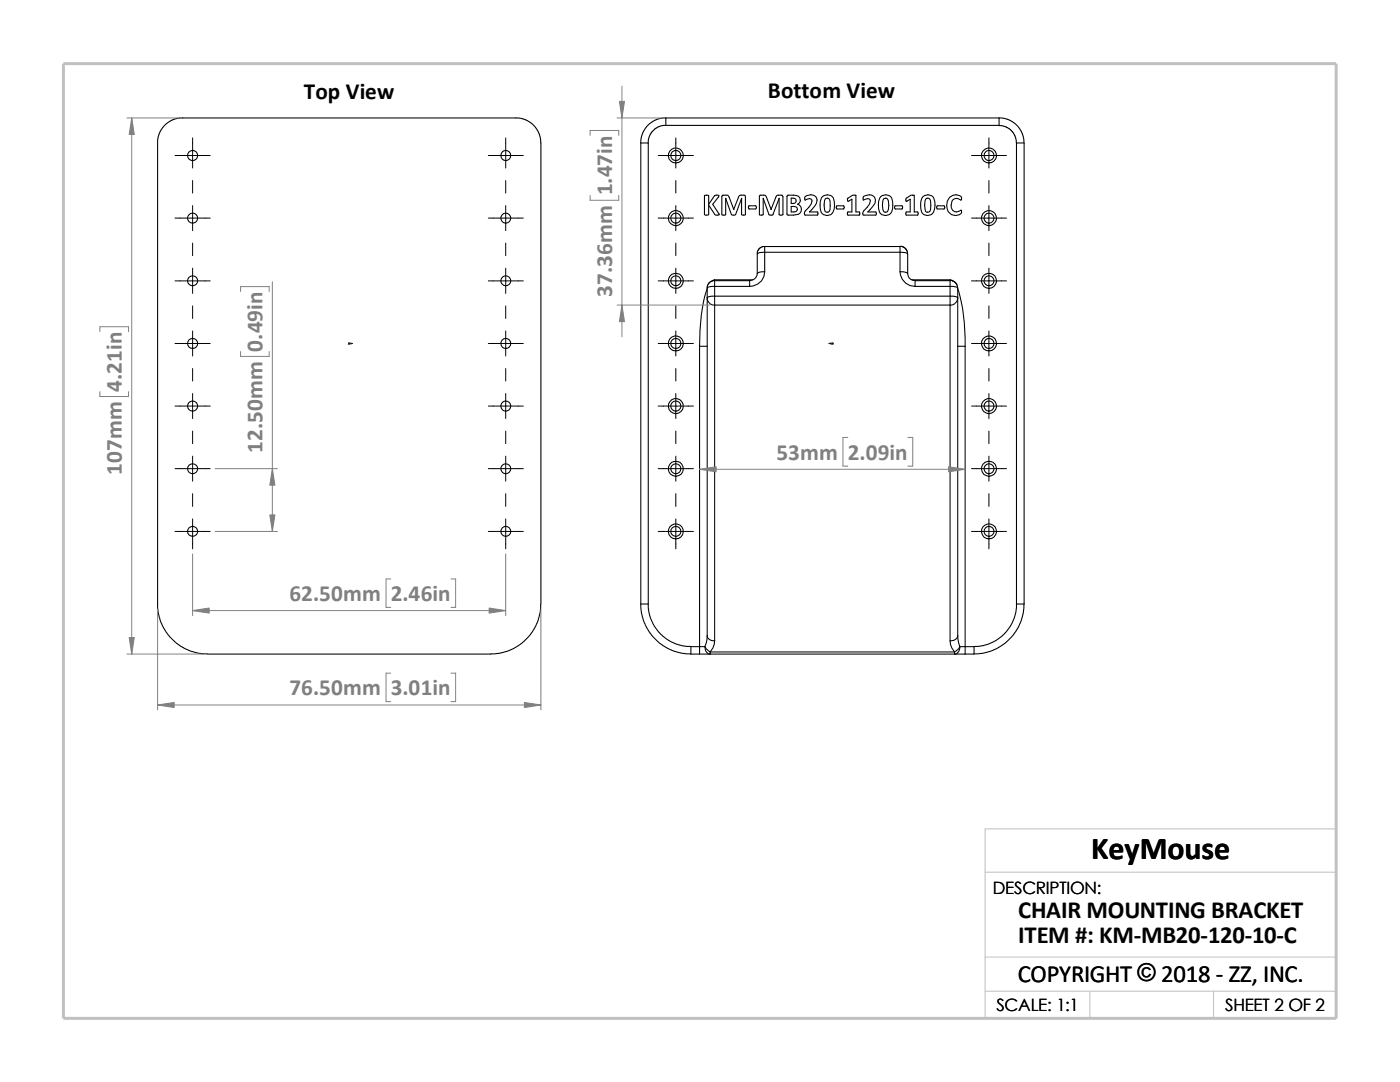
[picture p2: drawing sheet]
<svg xmlns="http://www.w3.org/2000/svg" width="279mm" height="216mm" viewBox="0 0 279 216" stroke-linecap="round" stroke-linejoin="round" font-family="sans-serif">
<path d="M196.6 174h70.1M196.6 191h70.1M196.6 197.8h70.1M217.5 197.8v5.4M242.2 197.8v5.4M26.8 203.2h239.9v-37.8h-70.1v37.8" fill="none" stroke="#c0c0c0" stroke-width=".2"/>
<path d="M12.7 12.7h254v190.5h-254z" fill="none" stroke="#c0c0c0" stroke-width=".59"/>
<g fill="none" stroke="#000" stroke-width=".21">
<path d="M31.5 28.5l.2-1.6 .9-1.7 1.5-1.1 1.7-.6h67.7l1.8 .6 1.4 1.1 1 1.7 .2 1.6v92M31.5 28.5v92.9l.4 2.3 .7 1.5 .9 1.5 1.4 1.4 1.8 1.2 1.6 .7 1.5 .4 1.6 .1M127.9 28.5v92M127.9 28.5h1.5M129.4 28.5v92M132.9 23.5l-.9 .1-1.1 .3-1.1 .7-.7 .6-1 1.7-.2 1.6M132.9 23.5h66.5M132.9 25h-.6l-.9 .3-1.1 .8-.8 1.3-.1 1.1M132.9 23.5v1.5M140.6 39l.6-.1 .2 .2v1.7l1.2-1.7 .2-.2 .7 .1-1.3 1.8 1.4 2a.67 .67 0 0 1-.9 0l-1.3-1.9v1.9a.57 .57 0 0 1-.8 0zM144.8 39.6v3.2h-.7v-3.8l1.1-.1 .2 .2 1 2.7M144.8 39.6l1.2 3.2 .2 .1 .6-.1 1.2-3.2"/>
<path d="M144.8 39.6h.1M148 39.6v3.2a.51 .51 0 0 0 .8 0v-3.6l-.2-.3h-.7a.49 .49 0 0 0-.5 .5l-1 2.4M148 39.6h.1M152.3 39.6v3.2l-.2 .1h-.5v-3.8l.1-.2h.9l.2 .2 1.1 2.7M152.3 39.6l1.2 3.2 .1 .1 .7-.1 1.2-3.2M152.3 39.6h.1M155.5 39.6v3.2a.54 .54 0 0 0 .8 0v-3.6l-.2-.3h-.7a.49 .49 0 0 0-.6 .5l-.9 2.4M155.5 39.6h.1M157.1 39l.2-.1a2.46 2.46 0 0 1 2.3 .6l.1 .8-.5 .5a1.07 1.07 0 0 1 .7 .9 1.07 1.07 0 0 1-.6 1.1l-.9 .1-1.3-.1zM157.9 39.5l.8 .1a.53 .53 0 0 1 .2 .6 .53 .53 0 0 1-.6 .4h-.4zM160.7 39.2a1.42 1.42 0 0 1 2.4 .7 3.8 3.8 0 0 1-1.6 2.4h1.7v.5v.1h-2.5l-.1-.6a4.9 4.9 0 0 0 1.5-2.2l-.2-.3-.4-.2-.8 .3zM164.1 39.2a1.39 1.39 0 0 1 1.5-.3 1.39 1.39 0 0 1 .9 1.3 2.62 2.62 0 0 1-.7 2.6 1.38 1.38 0 0 1-2.1-1.1 3.1 3.1 0 0 1 .4-2.5z"/>
<path d="M164.7 39.7l.4-.2 .4 .2a3.8 3.8 0 0 1 0 2.5l-.6 .1a2.2 2.2 0 0 1-.4-2.3zM169.2 39.6l1-.7h.6v3.4h.7v.6h-2.3v-.6h.8v-2.5l-.8 .4zM172.3 39.2a1.58 1.58 0 0 1 2.3 .3l.1 .4a3.8 3.8 0 0 1-1.5 2.4h1.6l.1 .5-.1 .1h-2.5l-.1-.3 .1-.3a5.3 5.3 0 0 0 1.4-2.2l-.2-.3-.3-.2-.9 .3zM175.8 39.2a1.39 1.39 0 0 1 1.5-.3 1.39 1.39 0 0 1 .8 1.3 2.62 2.62 0 0 1-.7 2.6 1.38 1.38 0 0 1-2.1-1.1 3.1 3.1 0 0 1 .5-2.5zM176.4 39.7l.3-.2 .4 .2a2.74 2.74 0 0 1-.1 2.6h-.5a2.2 2.2 0 0 1-.3-2.3zM180.8 39.6l.9-.6 .8-.1v3.4h.7v.6h-2.4v-.6h.9v-2.5l-.9 .4zM184.2 39.2a1.39 1.39 0 0 1 1.5-.3 1.39 1.39 0 0 1 .9 1.3 2.77 2.77 0 0 1-.8 2.6 1.33 1.33 0 0 1-2-1.1 3.1 3.1 0 0 1 .4-2.5zM184.8 39.7l.4-.2 .3 .2a3.8 3.8 0 0 1 0 2.5l-.6 .1a2.46 2.46 0 0 1-.1-2.6zM189.5 39.4a1.59 1.59 0 0 1 2.4 0v.5a1.47 1.47 0 0 0-1.9 .2 1.51 1.51 0 0 0 .5 2.1 1.5 1.5 0 0 0 1.3-.2l.1 .5a1.73 1.73 0 0 1-2 .3 1.73 1.73 0 0 1-1-1.8l.2-.9zM199.4 23.5v1.5h-66.5M199.4 23.5l.9 .1 1 .3 .8 .4 .9 .8 1 1.5 .3 1v.9M199.4 25.1l1.3 .2 1.1 .7 .7 1 .4 1.5"/>
<path d="M202.9 28.5v92M202.9 28.5h1.5v92M141.1 59.4a1.45 1.45 0 0 0 1.5 1.5M141.1 57.5v1.9M141.1 57.6a34.3 34.3 0 0 0-1.5 11.5M141.1 59.4v67.4M142.6 56l-.7 .1-.4 .4-.3 .5-.1 .5M142.6 56v1.2M142.6 59.1v1.8M142.6 59.1a1.71 1.71 0 0 0-1.5 .3M142.6 57.2a1.71 1.71 0 0 0-1.5 .3M142.6 56h7v1.2"/>
<path d="M142.6 55.8l-.6 .3M142.6 55.8v.2M142.6 55.8h7.6M142.6 59.1h47M142.6 57.1v2M142.6 57.1h7M146.4 41.8h.1M149.4 41.1h1.4a.38 .38 0 0 1 0 .6h-1.4zM151.1 54.6a1.43 1.43 0 0 1-1.5 1.4M151.1 50.7v3.9a1.71 1.71 0 0 1 1.5-.4M152.6 49.2l-.7 .1-.4 .4-.3 .5-.1 .5M152.6 49.2v1.1"/>
<path d="M152.6 50.3a1.71 1.71 0 0 0-1.5 .4M152.6 49.2h27v1.1M152.6 54.2a2.92 2.92 0 0 1-3 2.9M152.6 50.3v3.9M152.6 50.3h27M153.9 41.8h.1M157.9 41.2a.85 .85 0 0 1 1.2 .5 .59 .59 0 0 1-.6 .6h-.6zM167 41.1h1.3a.38 .38 0 0 1 0 .6h-1.3l-.1-.3zM178.6 41.1h1.4a.38 .38 0 0 1 0 .6h-1.4l-.1-.3zM179.6 49.1l.6 .1 .4 .3 .4 .5 .1 .7M179.6 54.2a1.92 1.92 0 0 1 1.5 .4M179.6 50.3a1.92 1.92 0 0 1 1.5 .4"/>
<path d="M179.6 54.2a3 3 0 0 0 3 2.9M179.6 50.3v3.9M181.1 54.6a1.36 1.36 0 0 0 1.5 1.4M181.1 50.7v3.9M182 55.8h7.6M182.6 57.1h7M187 41.1h1.4a.38 .38 0 0 1 0 .6h-1.4zM189.6 56v1.2M189.6 59.1v1.8M189.6 56h-7v1.2M189.6 55.8l.6 .3M189.6 55.8v.2"/>
<path d="M189.6 57.1v2M189.6 56h.6l.4 .3 .4 .6 .1 .6M189.6 59.1a1.92 1.92 0 0 1 1.5 .3M189.6 57.1a1.92 1.92 0 0 1 1.5 .4M191.1 57.5v1.9M191.1 57.6a33.2 33.2 0 0 1 1.5 11.5M191.1 59.4a1.52 1.52 0 0 1-1.5 1.5M191.1 59.4v67.4M139.6 69.1v59.9M139.6 69.1h1.5M142.6 60.9v67M142.6 60.9h47"/>
<path d="M189.6 60.9v67M191.1 69.1h1.5M192.6 69.1v59.9M107.9 120.5l-.1 1.6-.4 1.6-.6 1.5-1 1.5-1.7 1.7-1.4 .9-1.6 .7-1.6 .4-1.5 .1h-56.6M127.9 120.5h1.5M127.9 120.5l.1 1.8 .6 2 .9 1.8 1.1 1.2 1.7 1.5 1.7 1 2 .5 1.9 .2M129.4 120.5l.1 1.5 .4 1.5 .7 1.5 1.2 1.5 1.6 1.3 1.5 .7 1.5 .4 1.5 .1M137.9 130.5h1.7M139.6 129h-1.7v1.5M139.6 129h1.1M139.6 130.5h2.1M139.6 129v1.5"/>
<path d="M140.7 129l.3 .5 .7 .6M140.7 129a1.28 1.28 0 0 0 1 1.5M141.1 126.8a1.28 1.28 0 0 0 1.5 1.1M141.1 126.8l-.1 1.4-.3 .8M141.7 130.5h48.8M141.7 130.1h48.8M141.7 130.1v.4M142.6 127.9l-.3 1.4-.6 .8M189.6 127.9l.3 1.4 .6 .8M190.5 130.1v.4M190.5 130.5h2.1M191.1 126.8l.5 2.2"/>
<path d="M191.1 126.8a1.36 1.36 0 0 1-1.5 1.1M191.6 129l-.3 .5-.8 .6M191.6 129h1M191.6 129a1.28 1.28 0 0 1-1.1 1.5M192.6 129h1.8M192.6 129v1.5M194.4 129v1.5h-1.8M202.9 120.5l-.1 1.5-.4 1.5-.8 1.5-1.2 1.5-1.6 1.3-1.4 .7-1.6 .4-1.4 .1M202.9 120.5h1.5M204.4 120.5l-.2 1.8-.6 2-1.3 2.4-1.4 1.4-1.8 1.2-1.6 .7-1.5 .4-1.6 .1"/>
<circle cx="38.4" cy="31" r="1.01"/>
<circle cx="101" cy="31" r="1"/>
<circle cx="134.9" cy="31" r="1.49"/>
<circle cx="134.9" cy="31" r="1.01"/>
<circle cx="197.4" cy="31" r="1.5"/>
<circle cx="197.4" cy="31" r="1"/>
<circle cx="38.4" cy="43.5" r="1"/>
<circle cx="38.4" cy="56" r="1"/>
<circle cx="100.9" cy="43.5" r=".99"/>
<circle cx="101" cy="56" r=".99"/>
<circle cx="134.9" cy="56" r="1"/>
<circle cx="134.9" cy="43.5" r="1.5"/>
<circle cx="134.9" cy="56" r="1.5"/>
<circle cx="134.9" cy="43.5" r="1"/>
<circle cx="197.4" cy="56" r=".99"/>
<circle cx="197.4" cy="43.5" r="1.51"/>
<circle cx="197.4" cy="56" r="1.51"/>
<circle cx="197.4" cy="43.5" r=".99"/>
<circle cx="38.4" cy="68.5" r="1"/>
<circle cx="101" cy="68.5" r=".99"/>
<circle cx="134.9" cy="68.5" r="1"/>
<circle cx="134.9" cy="68.5" r="1.5"/>
<circle cx="197.4" cy="68.5" r=".99"/>
<circle cx="197.4" cy="68.5" r="1.51"/>
<circle cx="38.4" cy="93.5" r="1"/>
<circle cx="38.4" cy="81" r="1.01"/>
<circle cx="100.9" cy="93.5" r=".99"/>
<circle cx="101" cy="81" r="1"/>
<circle cx="134.9" cy="81" r="1.01"/>
<circle cx="134.9" cy="81" r="1.5"/>
<circle cx="134.9" cy="93.5" r="1.5"/>
<circle cx="134.9" cy="93.5" r="1"/>
<circle cx="197.4" cy="81" r="1"/>
<circle cx="197.4" cy="81" r="1.51"/>
<circle cx="197.4" cy="93.5" r="1.51"/>
<circle cx="197.4" cy="93.5" r=".99"/>
<circle cx="38.4" cy="106" r="1"/>
<circle cx="101" cy="106" r=".99"/>
<circle cx="134.9" cy="106" r="1"/>
<circle cx="134.9" cy="106" r="1.5"/>
<circle cx="197.4" cy="106" r=".99"/>
<circle cx="197.4" cy="106" r="1.51"/>
</g>
<g fill="#00f" stroke="#00f" stroke-width=".2">
<path d="M70 68.5h.4l-.4 .1z"/>
<path d="M165.4 68.5h.4v.1z"/>
</g>
<path d="M69.6 68.5h.8M69.6 68.4l.2 .3M69.7 68.5h.1M69.7 68.4v.3M69.8 68.4l-.3 .3M165.4 68.5h.9M166 68.4l.3 .3M166.1 68.5h.1M166.1 68.4v.3M166.2 68.4l-.3 .3" fill="none" stroke="#00f" stroke-width=".2"/>
<g fill="none" stroke="#000" stroke-width=".2">
<path d="M34.9 31h7.1M38.4 27.5v6M38.4 36v2.5M97.5 31h6.9M100.9 27.5v6M100.9 36v2.5M131.4 31h7M134.9 27.5v6M134.9 36v2.5M193.9 31h7M197.4 27.5v6M197.4 36v2.5"/>
<path d="M34.9 56h7.1M34.9 43.5h7.1M38.4 41v5M38.4 48.5v2.5M38.4 53.5v5M97.5 56h6.9M97.5 43.5h6.9M100.9 41v5M100.9 48.5v2.5M100.9 53.5v5M131.4 56h7M131.4 43.5h7"/>
<path d="M134.9 41v5M134.9 48.5v2.5M134.9 53.5v5M193.9 56h7M193.9 43.5h7M197.4 41v5M197.4 48.5v2.5M197.4 53.5v5M34.9 68.5h7.1M38.4 61v2.5M38.4 66v5M38.4 73.5v2.5"/>
<path d="M38.4 78.5v5M97.5 68.5h6.9M100.9 61v2.5M100.9 66v5M100.9 73.5v2.5M100.9 78.5v5M131.4 68.5h7M134.9 61v2.5M134.9 66v5M134.9 73.5v2.5M134.9 78.5v5M193.9 68.5h7"/>
<path d="M197.4 61v2.5M197.4 66v5M197.4 73.5v2.5M197.4 78.5v5M34.9 93.5h7.1M34.9 81h7.1M38.4 86v2.5M38.4 91v5M38.4 98.5v2.5M97.5 93.5h6.9M97.5 81h6.9M100.9 86v2.5"/>
<path d="M100.9 91v5M100.9 98.5v2.5M131.4 93.5h7M131.4 81h7M134.9 86v2.5M134.9 91v5M134.9 98.5v2.5M193.9 93.5h7M193.9 81h7M197.4 86v2.5M197.4 91v5M197.4 98.5v2.5"/>
<path d="M34.9 106h7.1M38.4 103.5v6M97.5 106h6.9M100.9 103.5v6M131.4 106h7M134.9 103.5v6M193.9 106h7M197.4 103.5v6"/>
</g>
<g fill="none" stroke="#808080" stroke-width=".2">
<path d="M124.1 17.2v50M25.3 23.5h10.1M26.3 23.5v107M117.8 27v-1h5.7v1M117.8 39v1h5.7v-1M123.1 23.5h8.8M48 58.2v-1h5.7v1M54.4 56.2v49.8M19.9 66.2v-1h5.8v1M19.9 78.1v1h5.8v-1M48 70.1v1h5.7v-1M123.1 60.9h18.5"/>
<path d="M42.9 93.5h12.5M139.6 93.6h53M169.2 87.3h-1v5.7h1M181.2 87.3h1v5.7h-1M38.4 110.5v12.4M42.9 106h12.5M78 115.5h-1v5.7h1M90 115.5h.9v5.7h-.9M100.9 110.5v12.4M25.3 130.5h15.1M31.5 121.5v20.1M38.4 121.8h62.5"/>
<path d="M78 134.3h-1v5.7h1M90 134.3h.9v5.7h-.9M107.9 121.5v20.1M31.5 140.7h76.4"/>
</g>
<g fill="#808080" stroke="#808080" stroke-width=".2">
<path d="M26.3 23.5l.5 3.3h-1z"/>
<path d="M25.8 127.2h1l-.5 3.3z"/>
<path d="M31.5 140.7l3.3-.5v1z"/>
<path d="M104.6 140.2l3.3 .5-3.3 .5z"/>
<path d="M38.4 121.8l3.3-.5v1z"/>
<path d="M97.6 121.3l3.3 .5-3.3 .5z"/>
<path d="M54.4 93.5l.5 3.3h-1.1z"/>
<path d="M53.8 102.7h1.1l-.5 3.3z"/>
<path d="M139.6 93.6l3.3-.5v1z"/>
<path d="M189.3 93.1l3.3 .5-3.3 .5z"/>
<path d="M124.1 60.9l.5 3.3h-1z"/>
<path d="M123.6 20.2h1l-.5 3.3z"/>
</g>
<text font-size="6.4" x="217.8" y="171.4">KeyMouse</text>
<g font-size="4.9">
<text x="203.2" y="183.2">CHAIR MOUNTING BRACKET</text>
<text x="203.2" y="188.1">ITEM #: KM-MB20-120-10-C</text>
<text x="203.1" y="195.9">COPYRIGHT © 2018 - ZZ, INC.</text>
</g>
<g font-size="4.6">
<text x="60.6" y="19.7">Top View</text>
<text x="153.2" y="19.6">Bottom View</text>
</g>
<g font-size="4.6" fill="#808080">
<text x="122.2" y="39" transform="rotate(-90 122.2 39)">1.47in</text>
<text x="122.2" y="59.2" transform="rotate(-90 122.2 59.2)">37.36mm</text>
<text x="52.4" y="70.1" transform="rotate(-90 52.4 70.1)">0.49in</text>
<text x="24.3" y="78.1" transform="rotate(-90 24.3 78.1)">4.21in</text>
<text x="24.3" y="94.8" transform="rotate(-90 24.3 94.8)">107mm</text>
<text x="52.4" y="90.4" transform="rotate(-90 52.4 90.4)">12.50mm</text>
<text x="154.9" y="91.8">53mm</text>
<text x="169.2" y="91.8">2.09in</text>
<text x="57.7" y="120">62.50mm</text>
<text x="78" y="120">2.46in</text>
<text x="57.7" y="138.8">76.50mm</text>
<text x="78" y="138.8">3.01in</text>
</g>
<g font-size="3.4">
<text x="198.2" y="178.5">DESCRIPTION:</text>
<text x="198.8" y="201.7">SCALE: 1:1</text>
<text x="244.5" y="201.7">SHEET 2 OF 2</text>
</g>
</svg>
